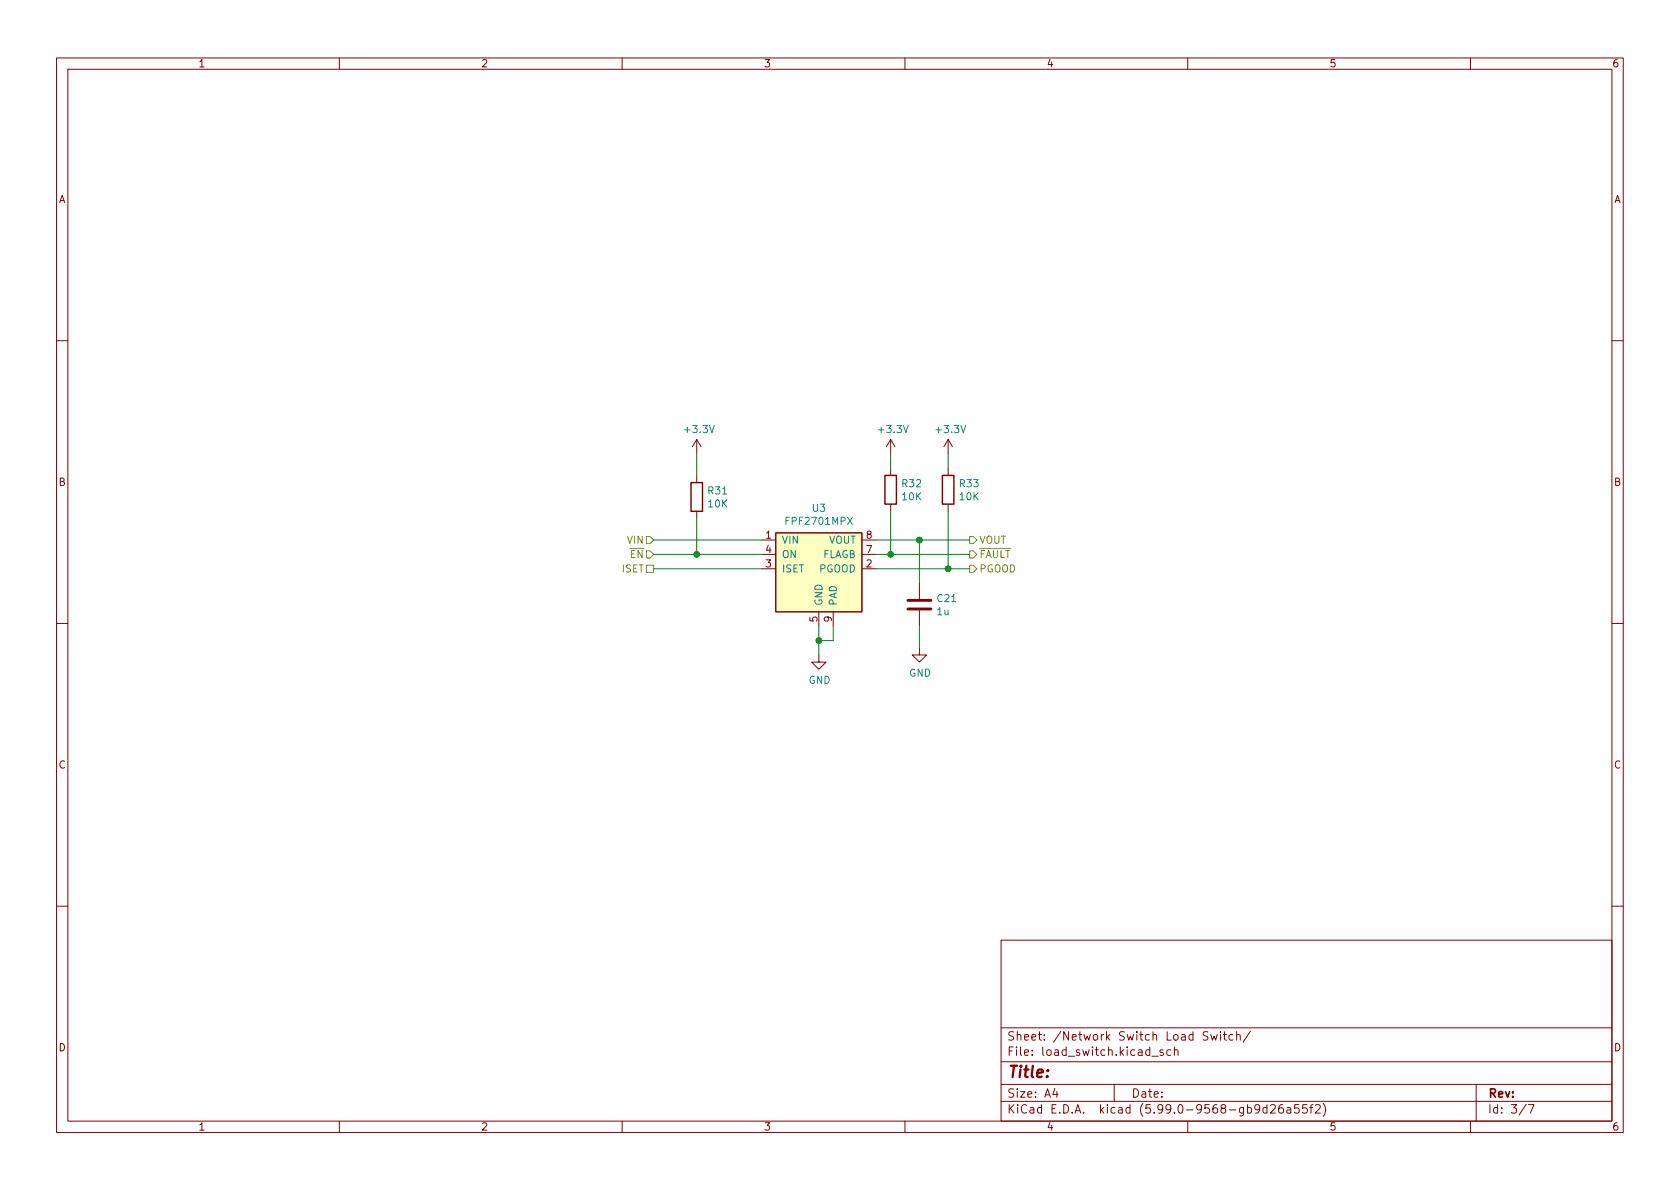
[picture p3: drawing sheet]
<svg xmlns="http://www.w3.org/2000/svg" width="297mm" height="210mm" viewBox="0 0 297 210" stroke-linecap="round" stroke-linejoin="round" font-family="sans-serif">
<g fill="none" stroke="#840000" stroke-width=".18">
<path d="M10 10.2h277v190.1h-277zM12 12.2h273v186.1h-273zM60 10.2v2M110 10.2v2M160 10.2v2M210 10.2v2M260 10.2v2M10 60.2h2M123.2 77.7v2.6M123.2 77.7l-.8 1.3M123.2 77.7l.8 1.3M157.5 77.7v2.6"/>
<path d="M157.5 77.7l-.8 1.3M157.5 77.7l.7 1.3M167.6 77.7v2.6M167.6 77.7l-.7 1.3M167.6 77.7l.8 1.3M285 60.2h2M123.2 84.1v1.2M123.2 90.4v1.3M134.6 95.5h2.6M134.6 98h2.6M137.2 94.2h15.2v14h-15.2zM152.4 95.5h2.5"/>
<path d="M152.4 98h2.5M157.5 82.8v1.3M157.5 89.1v1.3M167.6 82.8v1.3M167.6 89.1v1.3M10 110.2h2M134.6 100.6h2.6M144.8 115.8v1.3h1.2l-1.2 1.3-1.3-1.3h1.3M144.8 108.2v2.5M147.3 108.2v2.5M152.4 100.6h2.5M162.6 114.5v1.3h1.2l-1.2 1.3-1.3-1.3h1.3"/>
<path d="M162.6 103.1v2.8M162.6 107.9v2.8M285 110.2h2M10 160.2h2M177 166.3h108v32h-108zM285 160.2h2M60 198.3v2M110 198.3v2M160 198.3v2M177 194.8h108M177 191.8h108M177 187.8h108"/>
<path d="M177 181.8h108M186.5 192.5l-.4 1h1M186.9 193v1M197 191.8v3M203.6 186.8h1.2M205.6 185.7l-.3-.1-.2 .2v.3l.5 .1v.4h-.5M207 185.7l-.4-.1-.3 .3v.4l.1 .3h.6M207.6 185.8l.3-.2 .3 .1 .1 .9M207.6 185.1v1.5M210 198.3v2M213.6 182.5l-.6-.1-.3 .3 .2 .4 .6 .3v.4l-.2 .1h-.6M214.1 182.9l.3 1 .2-.7 .3 .7 .3-1"/>
<path d="M215.8 182.4v.2M215.8 182.9v1M216.3 182.9h.6M216.5 182.4v1.3l.4 .2M218 183l-.4-.1-.3 .3v.4l.1 .3h.6M218.6 183.1l.3-.2 .3 .1 .1 .9M218.6 182.4v1.5M221.1 182.4l-1.3 1.9M224 195.9l-.4-.1-.3 .3v.4l.1 .3h.6M224 195.3v1.5M224.6 195.5l.6-.2 .2 .2 .1 .3-.9 1h.9M226.8 195.3a.59 .59 0 0 0-.7 .7v.5l.1 .3h.4l.3-.1v-.5l-.1-.2-.4-.1-.3 .3"/>
<path d="M227.6 195.9h.5l.1 .9M228.2 196.2l-.5 .1a.29 .29 0 0 0-.2 .2 .29 .29 0 0 0 .2 .3h.5M229.6 195.3h-.7v.7l.2-.1 .5 .1 .1 .2-.1 .5-.2 .1-.5-.1M231.1 195.3h-.7l-.1 .7 .2-.1 .5 .1 .1 .2v.5l-.2 .1-.6-.1M231.6 195.8h.5M232.1 195.3l-.3 .2v1.3M232.6 195.5l.5-.2 .3 .2v.3l-.9 1h.9M233.9 195.1a1.72 1.72 0 0 1 0 2.3M260 198.3v2M261 191.8v6.5M269.9 195.3l-1.3 1.9M270.2 195.3h1l-.6 1.5"/>
</g>
<path d="M122.2 85.3h2v5.1h-2zM156.5 84.1h2v5h-2zM166.6 84.1h2.1v5h-2.1z" fill="none" stroke="#840000" stroke-width=".25"/>
<path d="M160.5 107.7h4.1M160.5 106.2h4.1" fill="none" stroke="#840000" stroke-width=".51"/>
<path d="M137.2 94.2h15.2v14h-15.2z" fill="#ffffc2" stroke="#ffffc2" stroke-width=".18"/>
<path d="M114.3 97.4h.6l.7 .6-.7 .7h-.6zM114.3 94.9h.6l.7 .6-.7 .6h-.6zM114.3 99.9h1.3v1.3h-1.3zM171.4 99.9h.7l.6 .7-.6 .6h-.7zM171.4 97.4h.7l.6 .6-.6 .7h-.7zM171.4 94.9h.7l.6 .6-.6 .6h-.7z" fill="none" stroke="#848400" stroke-width=".18"/>
<g fill="none" stroke="#008400" stroke-width=".18">
<path d="M115.6 95.5h19M115.6 98h19M123.2 80.3v3.8M123.2 91.7v6.3M154.9 95.5h16.5M154.9 98h16.5M157.5 80.3v2.5M157.5 90.4v7.6M162.6 95.5v7.6M167.6 80.3v2.5M167.6 90.4v10.2M115.6 100.6h19"/>
<path d="M144.8 110.7v5.1M147.3 110.7v2.6h-2.5M154.9 100.6h16.5M162.6 110.7v3.8"/>
</g>
<g fill="#008400" stroke="#008400" stroke-width=".18">
<circle cx="157.5" cy="98" r=".51"/>
<circle cx="123.2" cy="98" r=".51"/>
<circle cx="144.8" cy="113.3" r=".51"/>
<circle cx="167.6" cy="100.6" r=".51"/>
<circle cx="162.6" cy="95.5" r=".51"/>
</g>
<text font-size="2.8" fill="#840000" x="178" y="190.6">Title:</text>
<g font-size="2.1" fill="#840000">
<text x="178" y="184">Sheet: /Network Switch Load Switch/</text>
<text x="178" y="186.7">File: load_switch.kicad_sch</text>
<text x="178" y="196.9">KiCad E.D.A. kicad (5.99.0-9568-gb9d26a55f2)</text>
<text x="178" y="194.1">Size: A4</text>
<text x="200" y="194.1">Date:</text>
<text x="263" y="194.1">Rev:</text>
<text x="263" y="196.9">Id: 3/7</text>
</g>
<g font-size="1.8" fill="#840000">
<text x="35" y="11.9">1</text>
<text x="85" y="11.9">2</text>
<text x="135" y="11.9">3</text>
<text x="185" y="11.9">4</text>
<text x="235" y="11.9">5</text>
<text x="285" y="11.9">6</text>
<text x="10.3" y="35.9">A</text>
<text x="285.3" y="35.9">A</text>
<text x="10.3" y="85.9">B</text>
<text x="285.3" y="85.9">B</text>
<text x="135.4" y="95.2">1</text>
<text x="153.2" y="95.2">8</text>
<text x="135.4" y="100.3">3</text>
<text x="135.4" y="97.8">4</text>
<text x="153.2" y="100.3">2</text>
<text x="153.2" y="97.8">7</text>
<text x="144.5" y="110" transform="rotate(-90 144.5 110)">5</text>
<text x="147.1" y="110" transform="rotate(-90 147.1 110)">9</text>
<text x="10.3" y="135.9">C</text>
<text x="285.3" y="135.9">C</text>
<text x="10.3" y="185.9">D</text>
<text x="285.3" y="185.9">D</text>
<text x="35" y="199.9">1</text>
<text x="85" y="199.9">2</text>
<text x="135" y="199.9">3</text>
<text x="185" y="199.9">4</text>
<text x="235" y="199.9">5</text>
<text x="285" y="199.9">6</text>
</g>
<g font-size="1.8" fill="#008484">
<text x="121.2" y="76.6">+3.3V</text>
<text x="155.5" y="76.6">+3.3V</text>
<text x="165.7" y="76.6">+3.3V</text>
<text x="125.3" y="87.4">R31</text>
<text x="125.3" y="89.7">10K</text>
<text x="159.6" y="86.1">R32</text>
<text x="159.6" y="88.5">10K</text>
<text x="169.7" y="86.1">R33</text>
<text x="169.7" y="88.5">10K</text>
<text x="139.2" y="92.8">FPF2701MPX</text>
<text x="143.6" y="90.5">U3</text>
<text x="138.2" y="96.1">VIN</text>
<text x="138.2" y="101.2">ISET</text>
<text x="138.2" y="98.7">ON</text>
<text x="144.8" y="101.2">PGOOD</text>
<text x="145.3" y="98.7">FLAGB</text>
<text x="146.5" y="96.1">VOUT</text>
<text x="145.4" y="107.2" transform="rotate(-90 145.4 107.2)">GND</text>
<text x="148" y="107.2" transform="rotate(-90 148 107.2)">PAD</text>
<text x="165.8" y="106.5">C21</text>
<text x="165.7" y="108.8">1u</text>
<text x="160.7" y="119.6">GND</text>
<text x="142.9" y="120.9">GND</text>
</g>
<g font-size="1.8" fill="#848400">
<text x="110" y="101.2">ISET</text>
<text x="111" y="96.1">VIN</text>
<text x="111.5" y="98.7">~EN</text>
<text x="173.1" y="101.2">PGOOD</text>
<text x="173.1" y="98.7">~FAULT</text>
<text x="173.1" y="96.1">VOUT</text>
</g>
</svg>
